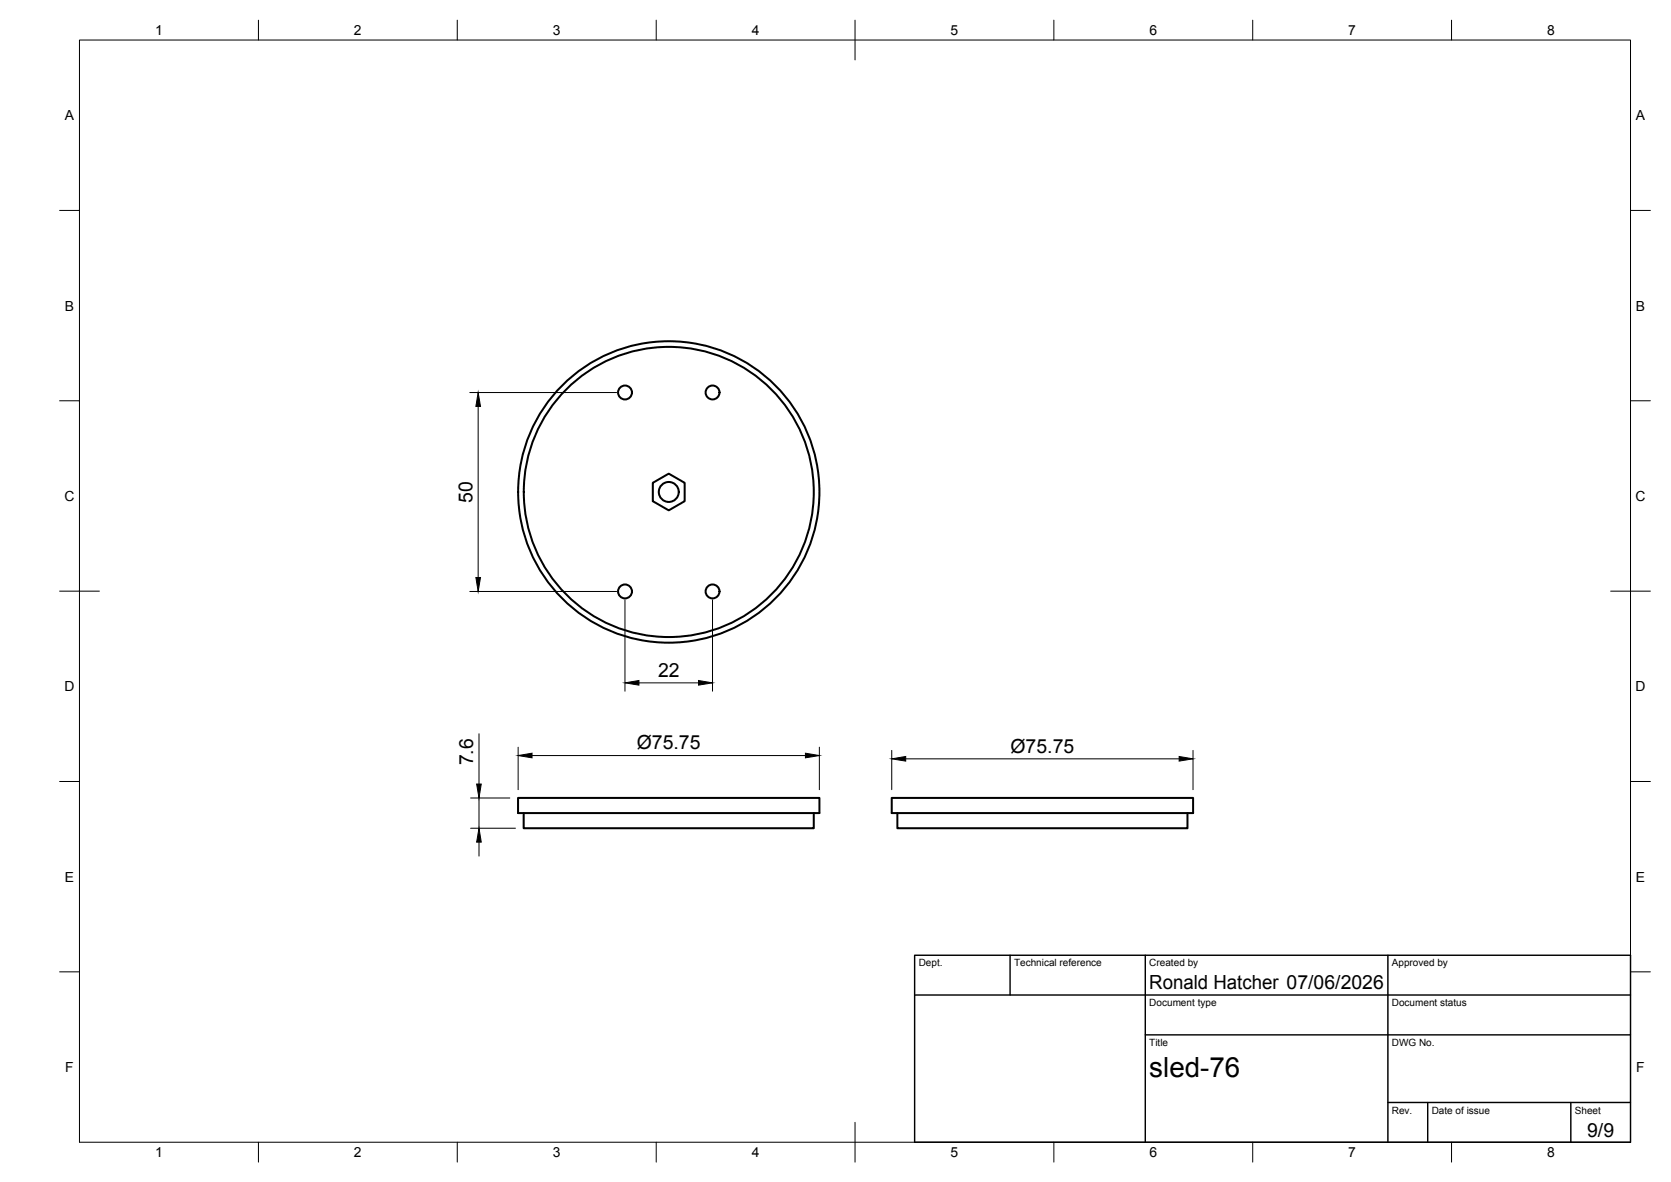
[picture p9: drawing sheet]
<svg xmlns="http://www.w3.org/2000/svg" width="420mm" height="297mm" viewBox="0 0 420 297" stroke-linecap="round" stroke-linejoin="round" font-family="sans-serif">
<!-- layer: Visible -->
<g fill="none" stroke="#000" stroke-width=".51">
<path d="M164.1 121.3l4-2.3 4 2.3v4.6l-4 2.4-4-2.4zM130.3 200.5h75.7v3.8h-75.7zM131.7 204.3v3.8h72.9v-3.8M224.2 200.5h75.8v3.8h-75.8zM225.6 204.3v3.8h73v-3.8"/>
<circle cx="157.2" cy="98.6" r="1.75"/>
<circle cx="179.2" cy="98.6" r="1.75"/>
<circle cx="168.2" cy="123.6" r="2.51"/>
<circle cx="168.2" cy="123.6" r="36.5"/>
<circle cx="168.2" cy="123.6" r="37.9"/>
<circle cx="157.2" cy="148.6" r="1.75"/>
<circle cx="179.2" cy="148.6" r="1.75"/>
</g>
<!-- layer: BORDER -->
<g fill="none" stroke="#000" stroke-width=".25">
<path d="M20 10.1h390v276.9h-390zM65 5.1v5M115 5.1v5M165 5.1v5M215 5.1v10M265 5.1v5M315 5.1v5M365 5.1v5M15 52.9h5M410 52.9h5M15 100.7h5M410 100.7h5"/>
<path d="M15 148.6h10M405 148.6h10M15 196.4h5M410 196.4h5M15 244.2h5M410 244.2h5M65 287v5M115 287v5M165 287v5M215 282.1v9.9M265 287v5M315 287v5"/>
<path d="M365 287v5"/>
</g>
<!-- layer: TITLEBLOCK -->
<path d="M230 240.1h180v46.9h-180zM230 250h180M254 240.1v9.9M288 240.1v46.9M349 240.1v46.9M288 260.1h122M349 277.1h61M359 277.1v9.9M395 277.1v9.9" fill="none" stroke="#000" stroke-width=".36"/>
<!-- layer: FD_Dimensions -->
<g fill="none" stroke="#000" stroke-width=".25">
<path d="M118.1 98.6h36.9M120.2 102.1v43M118.1 148.6h36.9M157.1 150.7v23M179.2 150.7v23M160.7 171.6h14.9M120.4 184.4v12.6M130.3 187.8v10.6M133.8 189.9h68.7M206 187.8v10.6M224.2 188.6v9.8M227.7 190.7h68.8"/>
<path d="M300 188.6v9.8M118.3 208.1h11.3M118.3 200.5h9.9M120.4 200.5v7.6M120.4 211.6v3.5"/>
</g>
<path d="M120.2 98.6l.6 3.5h-1.1zM119.7 145.1h1.1l-.6 3.5zM157.1 171.6l3.6-.6v1.2zM175.6 171l3.6 .6-3.6 .6zM119.8 197h1.2l-.6 3.5zM130.3 189.9l3.5-.6v1.1zM202.5 189.3l3.5 .6-3.5 .5zM224.2 190.7l3.5-.6v1.2zM296.5 190.1l3.5 .6-3.5 .6zM120.4 208.1l.6 3.5h-1.2z" fill="#000" stroke="#000" stroke-width=".25"/>
<text font-size="7" x="289" y="270.6">sled-76</text>
<g font-size="4.9">
<text x="118.8" y="126.4" transform="rotate(-90 118.8 126.4)">50</text>
<text x="165.5" y="170.2">22</text>
<text x="160.1" y="188.3">Ø75.75</text>
<text x="254.1" y="189.2">Ø75.75</text>
<text x="119" y="192.4" transform="rotate(-90 119 192.4)">7.6</text>
<text x="289" y="248.5">Ronald Hatcher 07/06/2026</text>
<text x="399.1" y="285.7">9/9</text>
</g>
<g font-size="3.5">
<text x="39" y="8.8">1</text>
<text x="89" y="8.8">2</text>
<text x="139" y="8.8">3</text>
<text x="189" y="8.8">4</text>
<text x="239" y="8.8">5</text>
<text x="289" y="8.8">6</text>
<text x="339" y="8.8">7</text>
<text x="389" y="8.8">8</text>
<text x="16.3" y="30.2">A</text>
<text x="411.3" y="30.2">A</text>
<text x="16.3" y="78">B</text>
<text x="411.3" y="78">B</text>
<text x="16.2" y="125.9">C</text>
<text x="411.2" y="125.9">C</text>
<text x="16.2" y="173.7">D</text>
<text x="411.2" y="173.7">D</text>
<text x="16.3" y="221.6">E</text>
<text x="411.3" y="221.6">E</text>
<text x="16.4" y="269.4">F</text>
<text x="411.4" y="269.4">F</text>
<text x="39" y="290.8">1</text>
<text x="89" y="290.8">2</text>
<text x="139" y="290.8">3</text>
<text x="189" y="290.8">4</text>
<text x="239" y="290.8">5</text>
<text x="289" y="290.8">6</text>
<text x="339" y="290.8">7</text>
<text x="389" y="290.8">8</text>
</g>
<g font-size="2.5">
<text x="231" y="242.9">Dept.</text>
<text x="255" y="242.9">Technical reference</text>
<text x="289" y="242.9">Created by</text>
<text x="350" y="242.9">Approved by</text>
<text x="289" y="252.8">Document type</text>
<text x="350" y="252.8">Document status</text>
<text x="289" y="262.9">Title</text>
<text x="350" y="262.9">DWG No.</text>
<text x="350" y="279.9">Rev.</text>
<text x="360" y="279.9">Date of issue</text>
<text x="396" y="279.9">Sheet</text>
</g>
</svg>
